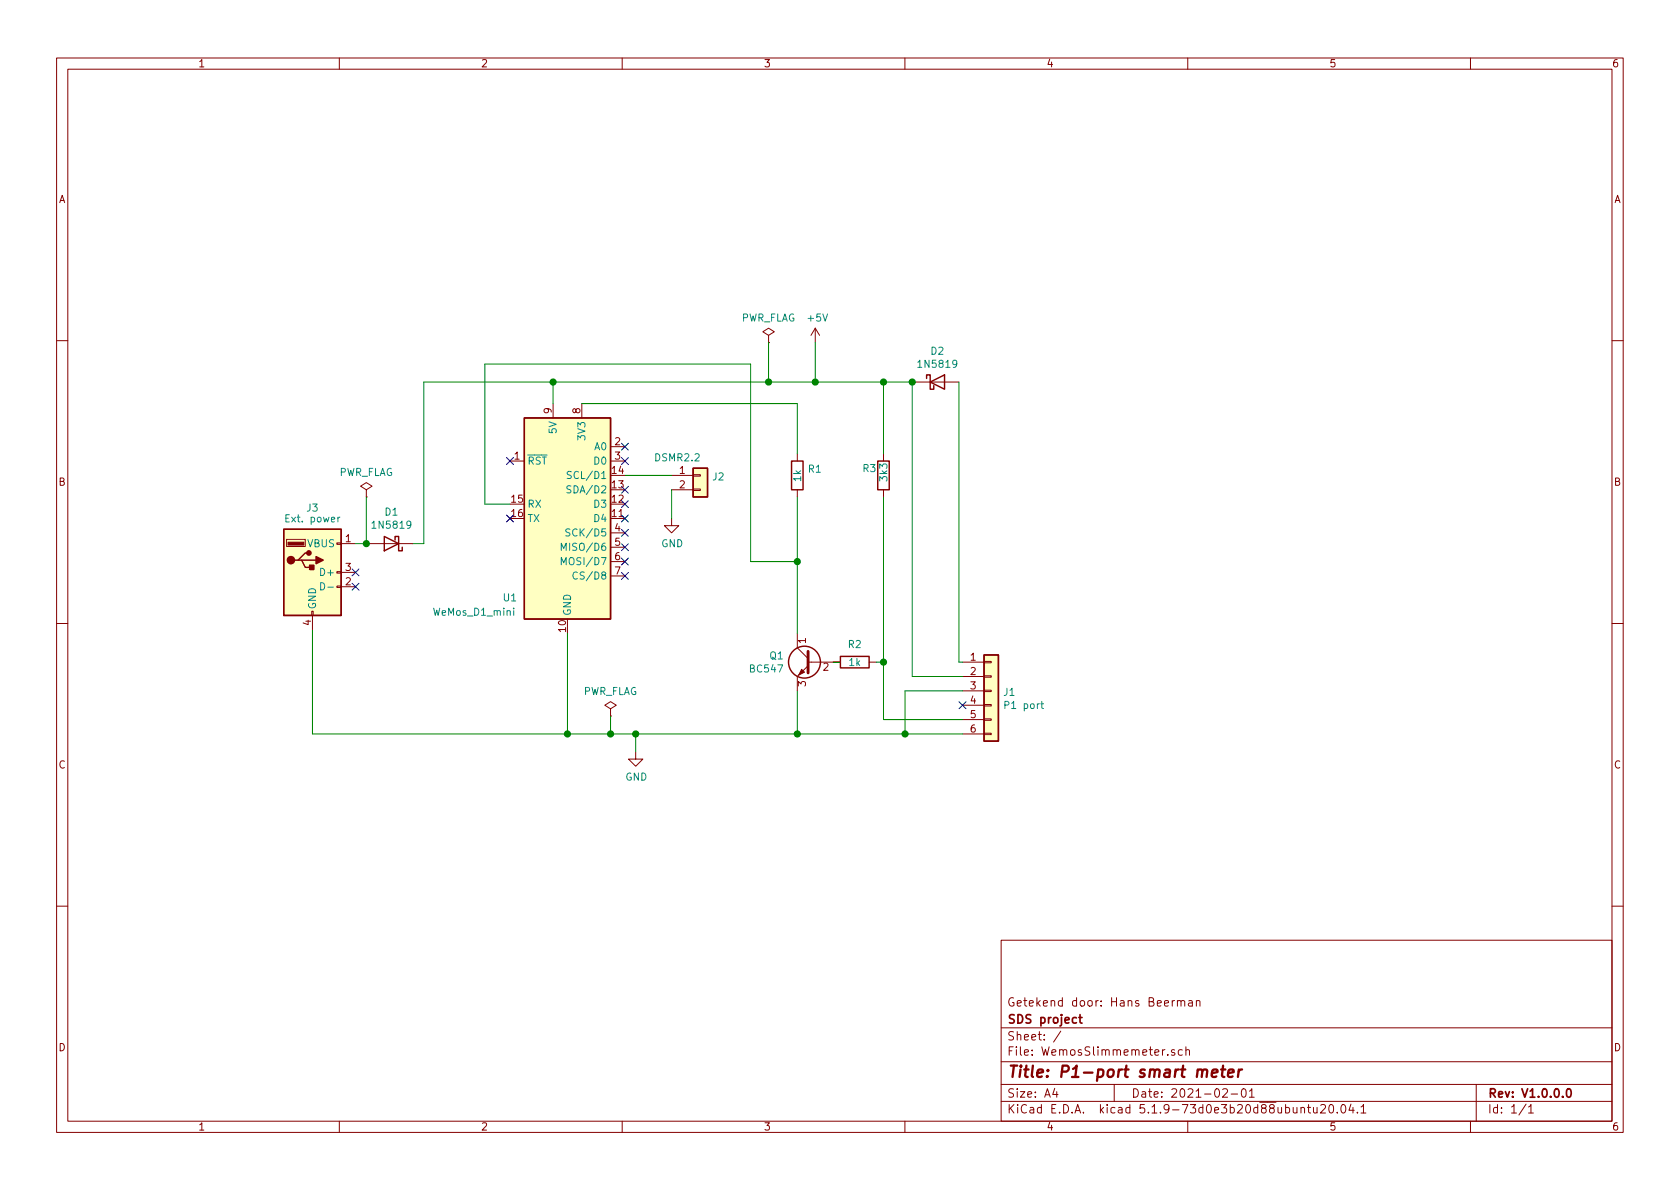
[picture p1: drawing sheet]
EESchema Schematic File Version 4
EELAYER 30 0
EELAYER END
$Descr A4 11693 8268
encoding utf-8
Sheet 1 1
Title "P1-port smart meter"
Date "2021-02-01"
Rev "V1.0.0.0"
Comp "SDS project"
Comment1 "Getekend door: Hans Beerman"
Comment2 ""
Comment3 ""
Comment4 ""
$EndDescr
$Comp
L MCU_Module:WeMos_D1_mini U1
U 1 1
P 3950 3600
F 0 "U1" H 3550 3050 50  0000 C CNN
F 1 "WeMos_D1_mini" H 3300 2950 50  0000 C CNN
F 2 "Module:WEMOS_D1_mini_light" H 3950 2450 50  0001 C CNN
F 3 "https://wiki.wemos.cc/products:d1:d1_mini#documentation" H 2100 2450 50  0001 C CNN
	1    3950 3600
	1    0    0    -1  
$EndComp
Wire Wire Line
	3850 2650 3850 2800
$Comp
L Transistor_BJT:BC547 Q1
U 1 1
P 5650 4600
F 0 "Q1" H 5841 4646 50  0000 L CNN
F 1 "BC547" H 5841 4555 50  0000 L CNN
F 2 "Package_TO_SOT_THT:TO-92_Inline" H 5850 4525 50  0001 L CIN
F 3 "http://www.fairchildsemi.com/ds/BC/BC547.pdf" H 5650 4600 50  0001 L CNN
	1    5650 4600
	-1   0    0    -1  
$EndComp
$Comp
L Device:R R1
U 1 1
P 5550 3300
F 0 "R1" H 5620 3346 50  0000 L CNN
F 1 "1k" V 5550 3250 50  0000 L CNN
F 2 "Resistor_THT:R_Axial_DIN0207_L6.3mm_D2.5mm_P7.62mm_Horizontal" V 5480 3300 50  0001 C CNN
F 3 "~" H 5550 3300 50  0001 C CNN
	1    5550 3300
	1    0    0    -1  
$EndComp
Wire Wire Line
	5550 2800 5550 3150
Wire Wire Line
	4050 2800 5550 2800
Wire Wire Line
	5850 4600 5800 4600
$Comp
L Device:R R2
U 1 1
P 5950 4600
F 0 "R2" V 5825 4600 50  0000 C CNN
F 1 "1k" V 5950 4600 50  0000 C CNN
F 2 "Resistor_THT:R_Axial_DIN0207_L6.3mm_D2.5mm_P7.62mm_Horizontal" V 5880 4600 50  0001 C CNN
F 3 "~" H 5950 4600 50  0001 C CNN
	1    5950 4600
	0    1    1    0   
$EndComp
Wire Wire Line
	3950 5100 3950 4400
Wire Wire Line
	5550 4800 5550 5100
$Comp
L Device:R R3
U 1 1
P 6150 3300
F 0 "R3" H 6000 3350 50  0000 L CNN
F 1 "3k3" V 6150 3250 50  0000 L CNN
F 2 "Resistor_THT:R_Axial_DIN0207_L6.3mm_D2.5mm_P7.62mm_Horizontal" V 6080 3300 50  0001 C CNN
F 3 "~" H 6150 3300 50  0001 C CNN
	1    6150 3300
	1    0    0    -1  
$EndComp
Wire Wire Line
	6150 3150 6150 2650
Connection ~ 6150 2650
Wire Wire Line
	6150 2650 5675 2650
Wire Wire Line
	5550 5100 6300 5100
Connection ~ 5550 5100
Wire Wire Line
	5550 3450 5550 3900
Wire Wire Line
	3550 3500 3375 3500
Wire Wire Line
	3375 3500 3375 2525
Wire Wire Line
	3375 2525 5225 2525
Wire Wire Line
	5225 2525 5225 3900
Wire Wire Line
	5225 3900 5550 3900
Connection ~ 5550 3900
Wire Wire Line
	5550 3900 5550 4400
$Comp
L Connector_Generic:Conn_01x06 J1
U 1 1
P 6900 4800
F 0 "J1" H 6980 4792 50  0000 L CNN
F 1 "P1 port" H 6980 4701 50  0000 L CNN
F 2 "Connector_PinHeader_2.54mm:PinHeader_1x06_P2.54mm_Horizontal" H 6900 4800 50  0001 C CNN
F 3 "~" H 6900 4800 50  0001 C CNN
	1    6900 4800
	1    0    0    -1  
$EndComp
NoConn ~ 6700 4900
NoConn ~ 4350 4000
NoConn ~ 4350 3800
NoConn ~ 4350 3700
NoConn ~ 4350 3900
NoConn ~ 4350 3600
NoConn ~ 4350 3400
NoConn ~ 4350 3200
NoConn ~ 4350 3100
NoConn ~ 3550 3200
NoConn ~ 3550 3600
$Comp
L power:GND #PWR0101
U 1 1
P 4425 5225
F 0 "#PWR0101" H 4425 4975 50  0001 C CNN
F 1 "GND" H 4430 5052 50  0000 C CNN
F 2 "" H 4425 5225 50  0001 C CNN
F 3 "" H 4425 5225 50  0001 C CNN
	1    4425 5225
	1    0    0    -1  
$EndComp
Wire Wire Line
	4425 5225 4425 5100
Connection ~ 4425 5100
Wire Wire Line
	4425 5100 5550 5100
$Comp
L power:+5V #PWR0102
U 1 1
P 5675 2375
F 0 "#PWR0102" H 5675 2225 50  0001 C CNN
F 1 "+5V" H 5690 2548 50  0000 C CNN
F 2 "" H 5675 2375 50  0001 C CNN
F 3 "" H 5675 2375 50  0001 C CNN
	1    5675 2375
	1    0    0    -1  
$EndComp
Wire Wire Line
	5675 2375 5675 2650
Connection ~ 5675 2650
Wire Wire Line
	6150 3450 6150 4600
Wire Wire Line
	6150 5000 6700 5000
Wire Wire Line
	6100 4600 6150 4600
Connection ~ 6150 4600
Wire Wire Line
	6150 4600 6150 5000
$Comp
L power:PWR_FLAG #FLG0101
U 1 1
P 5350 2375
F 0 "#FLG0101" H 5350 2450 50  0001 C CNN
F 1 "PWR_FLAG" H 5350 2548 50  0000 C CNN
F 2 "" H 5350 2375 50  0001 C CNN
F 3 "~" H 5350 2375 50  0001 C CNN
	1    5350 2375
	1    0    0    -1  
$EndComp
Wire Wire Line
	5350 2375 5350 2650
Wire Wire Line
	3850 2650 5350 2650
Connection ~ 5350 2650
Wire Wire Line
	5350 2650 5675 2650
$Comp
L power:PWR_FLAG #FLG0102
U 1 1
P 4250 4975
F 0 "#FLG0102" H 4250 5050 50  0001 C CNN
F 1 "PWR_FLAG" H 4250 5148 50  0000 C CNN
F 2 "" H 4250 4975 50  0001 C CNN
F 3 "~" H 4250 4975 50  0001 C CNN
	1    4250 4975
	1    0    0    -1  
$EndComp
Wire Wire Line
	4250 4975 4250 5100
Wire Wire Line
	3950 5100 4250 5100
Connection ~ 4250 5100
Wire Wire Line
	4250 5100 4425 5100
$Comp
L Connector_Generic:Conn_01x02 J2
U 1 1
P 4875 3300
F 0 "J2" H 4955 3292 50  0000 L CNN
F 1 "DSMR2.2" H 4550 3425 50  0000 L CNN
F 2 "Connector_PinHeader_2.54mm:PinHeader_1x02_P2.54mm_Vertical" H 4875 3300 50  0001 C CNN
F 3 "~" H 4875 3300 50  0001 C CNN
	1    4875 3300
	1    0    0    -1  
$EndComp
$Comp
L power:GND #PWR01
U 1 1
P 4675 3600
F 0 "#PWR01" H 4675 3350 50  0001 C CNN
F 1 "GND" H 4680 3427 50  0000 C CNN
F 2 "" H 4675 3600 50  0001 C CNN
F 3 "" H 4675 3600 50  0001 C CNN
	1    4675 3600
	1    0    0    -1  
$EndComp
Wire Wire Line
	4350 3300 4675 3300
Wire Wire Line
	4675 3400 4675 3600
NoConn ~ 4350 3500
Wire Wire Line
	6700 4800 6300 4800
Wire Wire Line
	6300 4800 6300 5100
Connection ~ 6300 5100
Wire Wire Line
	6300 5100 6700 5100
$Comp
L usb_a:USB_A_conn J3
U 1 1
P 2175 3975
F 0 "J3" H 2175 4425 50  0000 C CNN
F 1 "Ext. power" H 2175 4350 50  0000 C CNN
F 2 "Footprints-2:USB_A_Vertical" H 2325 3925 50  0001 C CNN
F 3 " ~" H 2325 3925 50  0001 C CNN
	1    2175 3975
	1    0    0    -1  
$EndComp
NoConn ~ 2475 3975
NoConn ~ 2475 4075
Wire Wire Line
	2175 5100 3950 5100
Connection ~ 3950 5100
Wire Wire Line
	2950 3775 2950 2650
Wire Wire Line
	2950 2650 3850 2650
Connection ~ 3850 2650
Wire Wire Line
	2175 4375 2175 5100
$Comp
L Diode:1N5819 D1
U 1 1
P 2725 3775
F 0 "D1" H 2725 3558 50  0000 C CNN
F 1 "1N5819" H 2725 3649 50  0000 C CNN
F 2 "Diode_THT:D_DO-41_SOD81_P10.16mm_Horizontal" H 2725 3600 50  0001 C CNN
F 3 "http://www.vishay.com/docs/88525/1n5817.pdf" H 2725 3775 50  0001 C CNN
	1    2725 3775
	-1   0    0    1   
$EndComp
Wire Wire Line
	2875 3775 2950 3775
Wire Wire Line
	2475 3775 2550 3775
$Comp
L Diode:1N5819 D2
U 1 1
P 6525 2650
F 0 "D2" H 6525 2867 50  0000 C CNN
F 1 "1N5819" H 6525 2776 50  0000 C CNN
F 2 "Diode_THT:D_DO-41_SOD81_P10.16mm_Horizontal" H 6525 2475 50  0001 C CNN
F 3 "http://www.vishay.com/docs/88525/1n5817.pdf" H 6525 2650 50  0001 C CNN
	1    6525 2650
	1    0    0    -1  
$EndComp
Wire Wire Line
	6675 2650 6675 4600
Wire Wire Line
	6675 4600 6700 4600
Wire Wire Line
	6700 4700 6350 4700
$Comp
L power:PWR_FLAG #FLG0103
U 1 1
P 2550 3450
F 0 "#FLG0103" H 2550 3525 50  0001 C CNN
F 1 "PWR_FLAG" H 2550 3623 50  0000 C CNN
F 2 "" H 2550 3450 50  0001 C CNN
F 3 "~" H 2550 3450 50  0001 C CNN
	1    2550 3450
	1    0    0    -1  
$EndComp
Wire Wire Line
	2550 3775 2550 3450
Connection ~ 2550 3775
Wire Wire Line
	2550 3775 2575 3775
Wire Wire Line
	6150 2650 6350 2650
Wire Wire Line
	6350 4700 6350 2650
Connection ~ 6350 2650
Wire Wire Line
	6350 2650 6375 2650
$EndSCHEMATC
